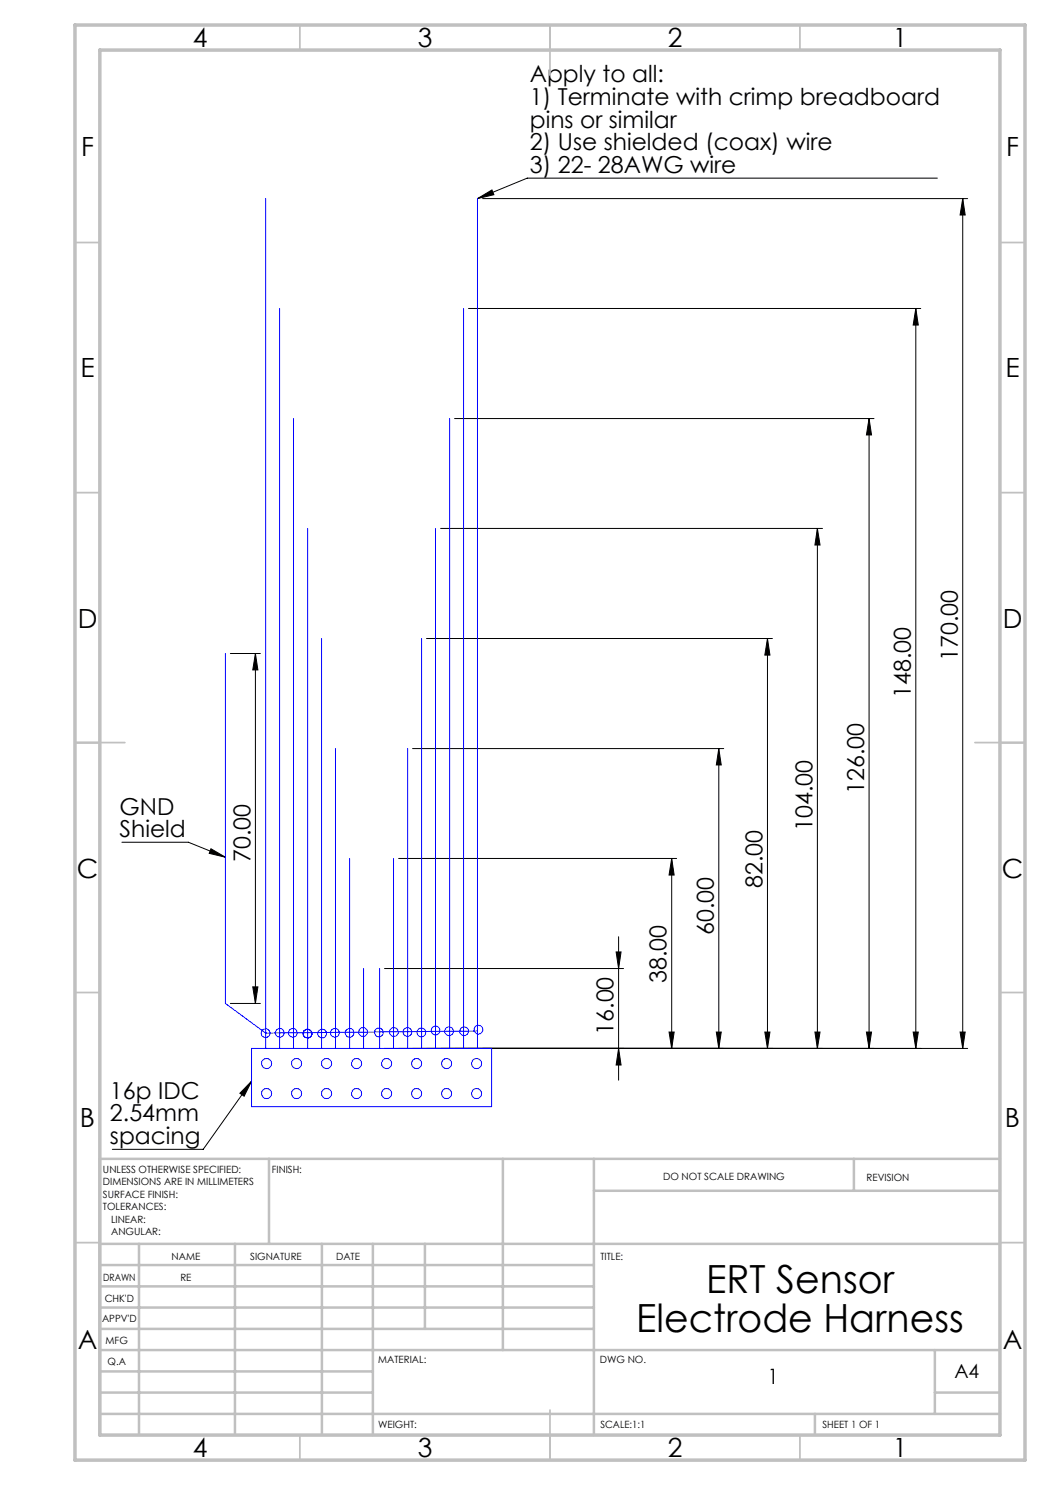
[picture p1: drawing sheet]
<svg xmlns="http://www.w3.org/2000/svg" width="210mm" height="297mm" viewBox="0 0 210 297" stroke-linecap="round" stroke-linejoin="round" font-family="sans-serif">
<g fill="none" stroke="#000" stroke-width=".2">
<path d="M95.5 39.7l2.9-1.7 .4 .9zM96.5 39.7h97M187.5 35.6h-82.1l-9.9 4.1M192.5 39.7l.5 3.3h-1zM192.5 39.7v170M93.7 61.7h90.4M183.2 61.7l.5 3.3h-1.1zM183.2 61.7v148M90.9 83.7h83.9M173.8 83.7l.5 3.3h-1zM173.8 83.7v126M88.1 105.7h76.4"/>
<path d="M163.5 105.7l.5 3.3h-1zM163.5 105.7v104M46.1 130.7h6M51.1 130.7l.5 3.3h-1zM51.1 130.7v70M85.3 127.7h69.2M153.5 127.7l.5 3.3h-1zM153.5 127.7v82M82.5 149.7h62.2M143.8 149.7l.5 3.3h-1zM143.8 149.7v60M24.4 168.4h13.3l7.4 3"/>
<path d="M42.2 169.8l2.9 1.6-3.3-.7zM79.7 171.7h55.6M134.3 171.7v38M134.3 171.7l.5 3.3h-1zM50.6 197.4h1l-.5 3.3zM76.9 193.7h47.8M123.2 190.4h1l-.5 3.3zM123.7 187.4v28.6M46.1 200.7h6M50.3 216.2l-9.7 13.7h-18.1M50.3 216.2l-1.5 3-.8-.6zM123.7 209.7l.5 3.3h-1z"/>
<path d="M133.8 206.4h1l-.5 3.3zM143.3 206.4h1l-.5 3.3zM153 206.4h1l-.5 3.3zM163 206.4h1l-.5 3.3zM173.3 206.4h1l-.5 3.3zM182.6 206.4h1.1l-.5 3.3zM192 206.4h1l-.5 3.3zM193.5 209.7h-116.6"/>
</g>
<g fill="none" stroke="#00f" stroke-width=".2">
<path d="M53.1 39.7v170M95.5 39.7v170M55.9 61.7v148M92.7 61.7v148M58.7 83.7v126M89.9 83.7v126M61.5 105.7v104M87.1 105.7v104M45.1 130.7v70l8 5.9 42.4-.4M64.3 127.7v82M84.3 127.7v82M67.1 149.7v60"/>
<path d="M81.5 149.7v60M69.9 171.7v38M78.7 171.7v38M72.7 193.7v16M75.9 193.7v16M50.3 209.7h48v11.6h-48z"/>
<circle cx="53.1" cy="206.6" r=".87"/>
<circle cx="53.3" cy="218.7" r="1"/>
<circle cx="53.3" cy="212.7" r="1"/>
<circle cx="55.9" cy="206.6" r=".86"/>
<circle cx="58.6" cy="206.6" r=".87"/>
<circle cx="59.3" cy="218.7" r="1"/>
<circle cx="59.3" cy="212.7" r="1"/>
<circle cx="61.5" cy="206.7" r=".86"/>
<circle cx="64.4" cy="206.7" r=".86"/>
<circle cx="65.3" cy="218.7" r="1.01"/>
<circle cx="65.3" cy="212.7" r="1.01"/>
<circle cx="67" cy="206.6" r=".87"/>
<circle cx="69.9" cy="206.6" r=".86"/>
<circle cx="71.3" cy="218.7" r="1.01"/>
<circle cx="71.3" cy="212.7" r="1.01"/>
<circle cx="72.6" cy="206.4" r=".88"/>
<circle cx="75.8" cy="206.5" r=".87"/>
<circle cx="77.3" cy="218.7" r="1.01"/>
<circle cx="77.3" cy="212.7" r="1.01"/>
<circle cx="78.8" cy="206.4" r=".88"/>
<circle cx="81.5" cy="206.4" r=".87"/>
<circle cx="83.3" cy="218.7" r="1.01"/>
<circle cx="83.3" cy="212.7" r="1.01"/>
<circle cx="84.3" cy="206.5" r=".87"/>
<circle cx="87.1" cy="206.1" r=".87"/>
<circle cx="89.3" cy="218.7" r="1.01"/>
<circle cx="89.3" cy="212.7" r="1.01"/>
<circle cx="89.8" cy="206.2" r=".87"/>
<circle cx="92.8" cy="206.2" r=".87"/>
<circle cx="95.3" cy="218.7" r="1.01"/>
<circle cx="95.3" cy="212.7" r="1.01"/>
<circle cx="95.7" cy="205.9" r=".88"/>
</g>
<g fill="none" stroke="#c0c0c0" stroke-width=".35">
<path d="M60 5v5M110 5v10M160 5v5M15 48.5h5M200 48.5h5M15 98.5h5M200 98.5h5M15 148.5h10M195 148.5h10M15 198.5h5M200 198.5h5M15 248.5h5"/>
<path d="M200 248.5h5M60 287v5M110 282v10M160 287v5"/>
</g>
<g fill="none" stroke="#c0c0c0" stroke-width=".5">
<path d="M53.8 231.8v17M100.6 231.8v38.2M118.8 231.8v55.2M118.8 238.2h81.2M170.8 231.8v6.4M200 231.8h-180v55.2M20 248.8h180M20 257.3h98.8M20 253h98.8M27.8 248.8v38.2M47 248.8v38.2M64.4 248.8v38.2"/>
<path d="M74.6 248.8v38.2M85 248.8v17M20 265.8h98.8M20 261.5h98.8M20 278.5h54.6M20 274.3h54.6M20 270h180M187 278.5h13M187 270v12.8M20 282.8h180M163 282.8v4.2"/>
</g>
<path d="M15 5h190v287h-190zM20 10h180v277h-180z" fill="none" stroke="#c0c0c0" stroke-width=".7"/>
<g fill="#000">
<path d="M192.5 39.7l.5 3.3h-1zM192 206.4h1l-.5 3.3zM183.2 61.7l.5 3.3h-1.1zM182.6 206.4h1.1l-.5 3.3zM173.8 83.7l.5 3.3h-1zM173.3 206.4h1l-.5 3.3zM163.5 105.7l.5 3.3h-1zM163 206.4h1l-.5 3.3zM153.5 127.7l.5 3.3h-1zM153 206.4h1l-.5 3.3z"/>
<path d="M143.8 149.7l.5 3.3h-1zM143.3 206.4h1l-.5 3.3zM134.3 171.7l.5 3.3h-1zM133.8 206.4h1l-.5 3.3z"/>
<path d="M123.2 190.4h1l-.5 3.3zM123.7 209.7l.5 3.3h-1z"/>
<path d="M50.3 216.2l-1.5 3-.8-.6zM95.5 39.7l2.9-1.7 .4 .9zM42.2 169.8l2.9 1.6-3.3-.7z"/>
<path d="M50.6 197.4h1l-.5 3.3zM51.1 130.7l.5 3.3h-1z"/>
</g>
<g font-size="7.8">
<text x="141.2" y="258.6">ERT Sensor</text>
<text x="127.3" y="266.3">Electrode Harness</text>
</g>
<g font-size="5.3">
<text x="38.5" y="9.5">4</text>
<text x="83.5" y="9.5">3</text>
<text x="133.6" y="9.5">2</text>
<text x="178.6" y="9.5">1</text>
<text x="16.2" y="31.2">F</text>
<text x="201.2" y="31.2">F</text>
<text x="16.1" y="75.5">E</text>
<text x="201.1" y="75.5">E</text>
<text x="15.5" y="125.5">D</text>
<text x="200.5" y="125.5">D</text>
<text x="15.4" y="175.5">C</text>
<text x="200.4" y="175.5">C</text>
<text x="16" y="225.5">B</text>
<text x="201" y="225.5">B</text>
<text x="15.5" y="269.7">A</text>
<text x="200.5" y="269.7">A</text>
<text x="38.5" y="291.5">4</text>
<text x="83.5" y="291.5">3</text>
<text x="133.6" y="291.5">2</text>
<text x="178.6" y="291.5">1</text>
</g>
<g font-size="4.7">
<text x="106" y="16.5">Apply to all:</text>
<text x="106" y="21">1) Terminate with crimp breadboard</text>
<text x="106" y="25.5">pins or similar</text>
<text x="106" y="30.1">2) Use shielded (coax) wire</text>
<text x="106" y="34.6">3) 22- 28AWG wire</text>
<text x="191.5" y="132.2" transform="rotate(-90 191.5 132.2)">170.00</text>
<text x="182.2" y="139.7" transform="rotate(-90 182.2 139.7)">148.00</text>
<text x="172.8" y="158.8" transform="rotate(-90 172.8 158.8)">126.00</text>
<text x="23.9" y="162.9">GND</text>
<text x="23.9" y="167.4">Shield</text>
<text x="162.5" y="166.2" transform="rotate(-90 162.5 166.2)">104.00</text>
<text x="50.1" y="172.4" transform="rotate(-90 50.1 172.4)">70.00</text>
<text x="152.5" y="177.6" transform="rotate(-90 152.5 177.6)">82.00</text>
<text x="142.8" y="187" transform="rotate(-90 142.8 187)">60.00</text>
<text x="133.3" y="196.6" transform="rotate(-90 133.3 196.6)">38.00</text>
<text x="122.7" y="207" transform="rotate(-90 122.7 207)">16.00</text>
<text x="22" y="219.7">16p IDC</text>
<text x="22" y="224.3">2.54mm</text>
<text x="22" y="228.8">spacing</text>
</g>
<text font-size="4.2" x="153.5" y="276.8">1</text>
<text font-size="3.9" x="190.9" y="275.5">A4</text>
<g font-size="2">
<text x="20.6" y="234.6">UNLESS OTHERWISE SPECIFIED:</text>
<text x="20.6" y="237.1">DIMENSIONS ARE IN MILLIMETERS</text>
<text x="20.6" y="239.6">SURFACE FINISH:</text>
<text x="54.4" y="234.6">FINISH:</text>
<text x="132.6" y="236">DO NOT SCALE DRAWING</text>
<text x="173.3" y="236.2">REVISION</text>
<text x="20.6" y="242.1">TOLERANCES:</text>
<text x="22.2" y="244.6">LINEAR:</text>
<text x="22.2" y="247.1">ANGULAR:</text>
<text x="34.3" y="252">NAME</text>
<text x="50" y="251.9">SIGNATURE</text>
<text x="67.2" y="251.9">DATE</text>
<text x="120.1" y="251.9">TITLE:</text>
<text x="20.6" y="256.1">DRAWN</text>
<text x="36.1" y="256.1">RE</text>
<text x="20.9" y="260.3">CHK'D</text>
<text x="20.4" y="264.4">APPV'D</text>
<text x="21.1" y="268.8">MFG</text>
<text x="21.5" y="273">Q.A</text>
<text x="75.6" y="272.5">MATERIAL:</text>
<text x="120" y="272.5">DWG NO.</text>
<text x="75.6" y="285.5">WEIGHT:</text>
<text x="120.1" y="285.6">SCALE:1:1</text>
<text x="164.5" y="285.6">SHEET 1 OF 1</text>
</g>
</svg>
